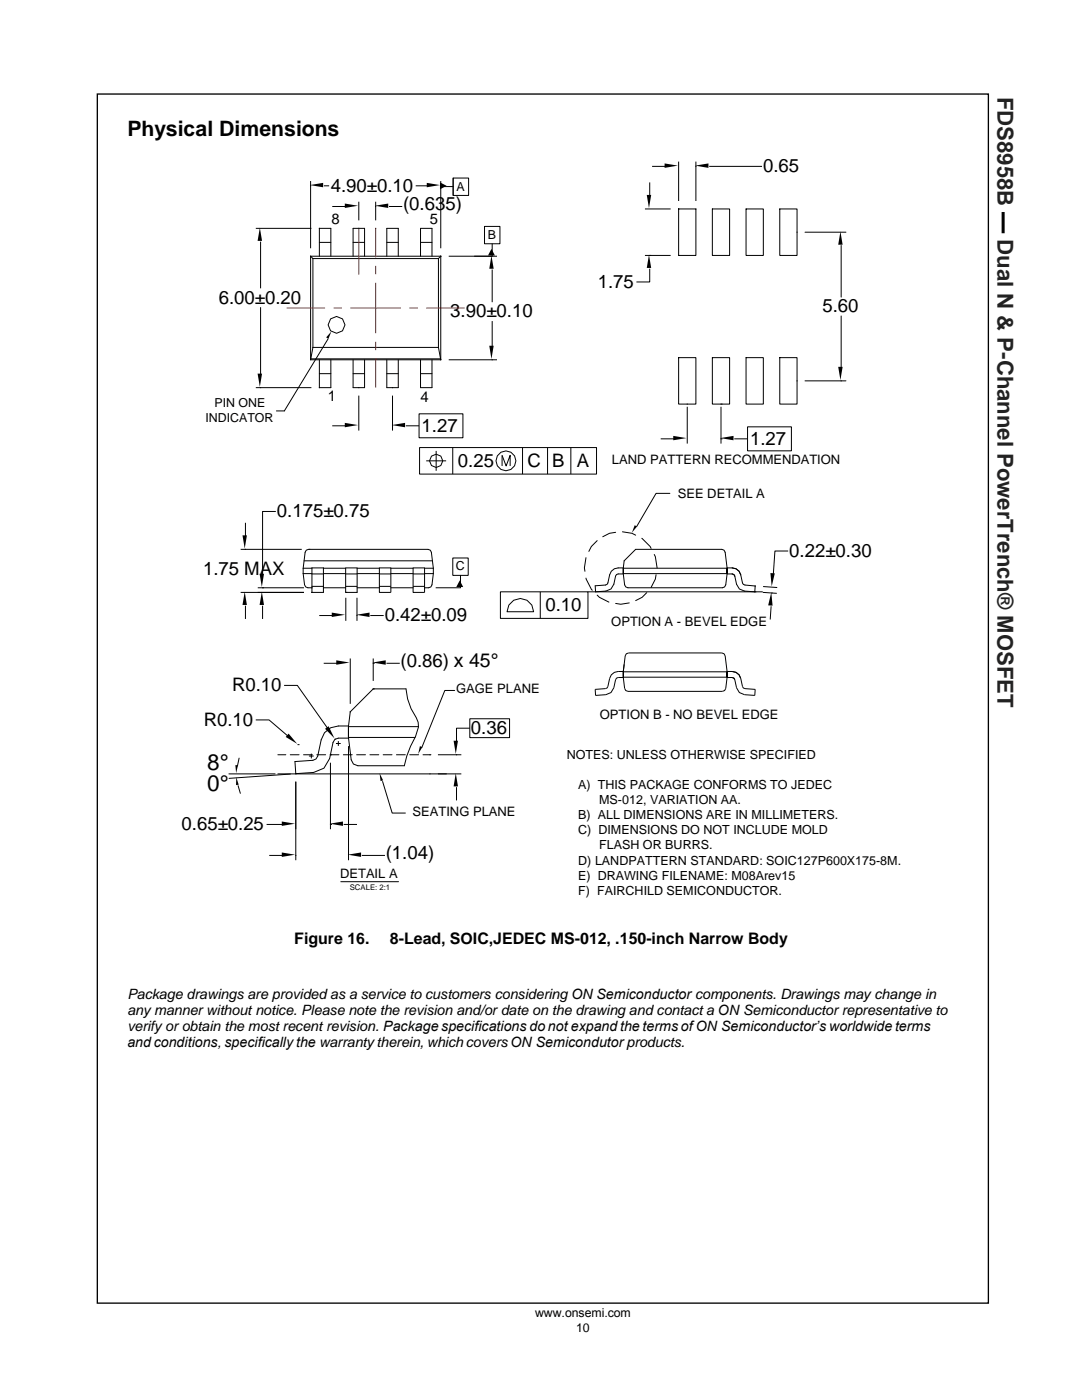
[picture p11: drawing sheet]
<svg xmlns="http://www.w3.org/2000/svg" width="216mm" height="279mm" viewBox="0 0 216 279" stroke-linecap="round" stroke-linejoin="round" font-family="sans-serif">
<path d="M19.4 18.8h177.8v241.3h-177.8z" fill="none" stroke="#000" stroke-width=".26"/>
<g fill="#fff">
<path d="M19 263.9h12.8v2.8h-12.8z" fill-rule="evenodd"/>
<path d="M198.1 19.3h5.1v21.9h-5.1z" fill-rule="evenodd"/>
<path d="M198.1 47.8h5.1v93.4h-5.1z" fill-rule="evenodd"/>
<path d="M77.8 185.4h79.4v3.8h-79.4z" fill-rule="evenodd"/>
</g>
<g fill="none" stroke="#000" stroke-width=".2">
<path d="M62 36.1v13.4M62 37.1h.1M64.6 37.1h1.1M82.9 37.1h2.4M87.9 37.2h2.5M87.9 36.1v13.4M90.4 35.5v3.5M90.4 35.5h3.1v3.5h-3.1zM129.6 36.4v2.7M130.1 33.2h2.7M135.4 32.3v7.8M138.9 32.3v7.8"/>
<path d="M138.9 33.2h.1M141.5 33.2h10.6M51 45.6h11.1M52 48.2v9.3M62 51.1l.4 .5M62 51.1h26M62 51.1v20.7M62.4 51.6v17.8M62.4 51.6h25.1M63.7 48.4h2.3M63.7 51.1v-5.5h2.3v5.5M66.3 41.2h2.7"/>
<path d="M70.5 48.4h2.2M70.5 51.1v-5.5h2.2v5.5M71.6 40.3v3.7M75 45.6h.1M75 40.3v3.7M75 41.2h.1M77.2 48.4h2.3M77.2 51.1v-5.5h2.3v5.5M77.6 41.2h2.7M83.9 48.4h2.3M83.9 51.1v-5.5h2.3v5.5M87.5 51.6v17.8"/>
<path d="M87.9 51.1v20.7M87.9 51.1l-.4 .5M89.5 51.1h9.7M96.7 45.2h3.1v3.4h-3.1zM98.2 48.7v2.4M98.2 53.8v6.5M128.7 41.7h5.1M128.7 51h5.1M129.6 53.6v2.7h-2.6M129.6 51h.1M135.4 41.7h3.5v9.3h-3.5zM135.4 41.7h.1"/>
<path d="M135.4 51h.1M138.9 41.7h.1M142.1 41.7h3.5v9.3h-3.5zM148.9 41.7h3.4v9.3h-3.4zM155.6 41.7h3.4v9.3h-3.4zM159 46.3h.1M160.6 46.3h8.2M167.8 49v10.3M51 77.4h11.1M52 61.3v13.4M62 71.8h26M62 71.6h25.9"/>
<path d="M62.4 69.3l-.4 2.5M62.4 69.3h25.1M63.7 74.6h2.3M63.7 71.8v5.6h2.3v-5.6M65.5 67.6l-8.8 14.4h-1.5M70.5 74.6h2.2M70.5 71.8v5.6h2.2v-5.6M71.6 79v6.9M77.2 74.6h2.3M77.2 71.8v5.6h2.3v-5.6M78.3 79v6.9M83.9 74.6h2.3"/>
<path d="M83.9 71.8v5.6h2.3v-5.6M87.5 69.3l.4 2.5M89.5 71.8h9.7M98.2 64.1v5M135.4 71.4h3.5v9.2h-3.5zM142.1 71.4h3.5v9.2h-3.5zM148.9 71.4h3.4v9.2h-3.4zM155.6 71.4h3.4v9.2h-3.4zM159 76h.1M160.6 76h8.2M167.8 63.1v10.3M66.3 85h2.7"/>
<path d="M78.3 85h.1M81 85h2.6M83.6 82.6h8.8v4.8h-8.8zM83.7 89.3h35.3v5.3h-35.3zM85 92h4M87 90v4M90.3 89.3v5.3M100.2 93v-2.1l.8 2.1 .8-2.1v2.1M104.3 89.3v5.3M109.3 89.3v5.3M113.9 89.3v5.3M131.8 87.6h2.7"/>
<path d="M133.7 98.5h-2.8l-3.9 6.6M137.1 81.2v7.3M137.1 80.6h.1M143.9 80.6h.1M143.9 87.6h.1M143.9 81.2v7.3M146.5 87.6h2.7M149.2 85.2h8.7v4.8h-8.7zM48 109.6h12.2M48 118.2h12.7M49 104.3v2.7M51.4 117.3h9.3"/>
<path d="M52.4 117.3h.1M55 102.1h-2.6v12.6M60.5 114.5l.3 2.2 .2 .4 .4 .2h.9M60.5 113.4l.4-3.2 .2-.4 .5-.2h23.8l.5 .2 .2 .4 .4 3.2M60.5 114.5h1.7M60.5 113.4h1.7M60.5 113.4v1.1M60.7 111.9h25.6M62.2 113.3h2.3v4.9h-2.3zM62.2 117h2.3M62.2 114.5h2.3M64.5 114.5h4.5"/>
<path d="M64.5 113.4h4.5M64.5 117.3h4.5M69 113.3h2.3v4.9h-2.3zM69 117h2.3M69 114.5h2.3M69 118.2h.1M69 119.3v4.6M71.2 118.2h.1M71.2 119.3v4.6M71.3 117.3h4.4M71.3 114.5h4.4M71.3 113.4h4.4"/>
<path d="M75.7 113.3h2.3v4.9h-2.3zM75.7 117h2.3M75.7 114.5h2.3M78 114.5h4.4M78 113.4h4.4M78 117.3h4.4M82.4 113.3h2.3v4.9h-2.3zM82.4 117h2.3M82.4 114.5h2.3M84.7 114.5h1.8M84.7 113.4h1.8M86.5 114.5l-.3 2.2-.2 .4-.5 .2h-.8"/>
<path d="M86.5 113.4v1.1M90.3 111.4h3.1v3.4h-3.1zM91.9 114.8v2.5h-5M99.8 118.1h17.5v5.3h-17.5zM107.8 118.1v5.3M116.9 111.3l-.3 2 .1 .7M116.9 115.4l1.3 2.4M117.3 118.1h34.8M119.2 107.9l-1.2 1.2-.5 .9M119.2 118.8l.4 .4 1.9 1M122.8 106.2l-1.2 .2-1.3 .7M124.2 106.1l1.9 .3 .7 .4"/>
<path d="M124.4 114.5h20.7l-.3 2.2-.2 .4-.5 .2h-18.8l-.4-.2-.3-.4zM124.4 113.3a2.1 2.1 0 0 0-2.8 1.4l-.5 1.9-2.3 .3v1.2l2.1-.1 1-.5 .6-.9 .5-1.9 1.4-.2M124.5 111.9l2.3-2.3h17.2l.5 .2 .2 .4 .4 3.2h-20.7v1.1zM128.1 107.4l1.6 1.7 .2 .3M129.1 118.3l-1 .9-1.3 .7M130.5 110.7l.3 .4 .3 2.2M130.9 114.7l-.1 .9-.9 1.6M145.1 113.3l1.8 .2 .6 .5 .8 2.6 2.4 .4M145.1 114.5l1.3 .2 .6 1.9 .5 .9 1.1 .5 2 .1M145.1 113.4v1.1M150.6 118.1h.1M150.7 117l-.1 1.1"/>
<path d="M150.7 117h.1M152.2 118.2l2.8 .2M152.3 117.1l2.8 .2M154 118.3h.1M157.3 110h-2.7l-.3 4.5M49 120.9v2.6M52.4 120.9v2.6M56.7 136.8h2.6l6.1 8.5M63.7 122.8h2.6M64.6 132.4h2.6M69.9 131.4v9.1M71.2 122.8h.1"/>
<path d="M73.9 122.8h2.7M74.5 137.5l-4.6 4.6M74.5 137.5h6.5l.3 2 .7 1.9 1.4 2.8 .1 .9-.6 1.9-1 1.9-.7 2-.5 1.9h-9.3l-.9-.3-.4-.9-.6-4.4M74.5 137.5h.1M74.5 132.4h.1M74.5 131.4v4.5M77.1 132.4h2.7M90.7 137.8h-1.9l-4.6 11.4M101.5 120.8a2.65 2.65 0 0 1 3-1.3 2.65 2.65 0 0 1 2 2.6h-5.3zM124.4 135.1h20.7l-.3 2.3-.2 .4-.5 .2h-18.8l-.4-.2-.3-.4zM124.4 134.1l.4-3.2 .2-.4 .4-.2h18.6l.5 .2 .2 .4 .4 3.2M124.4 134.1h20.7"/>
<path d="M124.4 134a2.11 2.11 0 0 0-2.8 1.4l-.5 1.9-2.3 .3v1.2l2.1-.2 1-.4 .6-.9 .5-2 1.4-.1M124.5 132.6l-.1 2.5v-1M125.6 120.3l-1.7 .3-1.1-.2M145.1 134a2.11 2.11 0 0 1 2.7 1.4l.5 1.9 2.4 .3-.1 1.2-2-.2-1.1-.4-.5-.9-.6-2-1.3-.1M145.1 134.1v1M153.9 121l-.2 2.6M45.7 154.4h9.2M47.5 156.8l.5 1.5M47.7 151.3l-.3 1.6M51 143.7h2.7l3.7 3.2M55.4 150.6h1.6M55.4 154.4h36.7"/>
<path d="M57.9 150.6h1.8M57.9 154.5l-12.2 .8M59 156v15.7M59 154.4h.1M59.5 148.6h.1M60.6 150.6h1.7M61.6 150.9h1M62.1 150.4v1M63.2 150.6h1.8M65.9 150.6h1.7M65.9 150.6h.1M65.9 152.2v13.3"/>
<path d="M66.9 147.5h.1M67 148.4h1M67.5 147.9v1M68.5 150.6h1.8M69.5 147.2v-2.2v2.2M69.5 147.2h13.3M69.5 148.9v22.8M69.5 144.9h-2l-1.5 .3-1.2 1-.7 1.5-.7 3.2-.3 .6-.7 .2-3.5 .3 .1 2.4M69.5 147.3h-2l-.7 .2-.3 .7-.7 3.2-1.2 1.9-2 .9-3.6 .2M69.9 142.1h.1M69.9 142.1l-.4 2.9h14M71.2 150.6h1.7"/>
<path d="M73.8 150.6h1.8M76.3 156l2 6.3h2.6M76.5 150.6h1.7M79.1 150.6h1.8M81.8 150.6h1.7M84.4 150.6h1.6M87.4 150.6h4.7M91.1 157.1v2.6M93.7 145.3h-2.6v2.7M93.7 143.4h8v3.8h-8zM53.2 164.5h3.2M53.7 170.7h2.7"/>
<path d="M59 170.7h.1M65.9 164.5h.1M68 176h11.5M68.6 164.5h2.6M72.2 170.7h4.6"/>
<circle cx="67.2" cy="64.8" r="1.68"/>
<circle cx="87" cy="92" r="1.32"/>
<circle cx="101" cy="92" r="1.99"/>
</g>
<g fill="#000">
<path d="M61.8 36.9l2.7-.4v.9zM85.2 36.5l2.6 .4-2.6 .5zM87.8 36.4l1.3 .7-1.3 .7zM129.1 38.9h.8l-.4 2.7zM132.6 32.6l2.7 .5-2.7 .4zM138.7 33.1l2.7-.5v.9zM51.8 45.4l.5 2.7h-.9zM68.8 40.6l2.6 .5-2.6 .4zM74.8 41.1l2.7-.5v.9zM98.1 49.7l.7 1.3h-1.4zM98.1 51l.4 2.6h-.9zM129.5 50.8l.4 2.7h-.8z"/>
<path d="M167.7 46.2l.4 2.6h-.8zM51.4 74.6h.9l-.5 2.6zM66.1 66.1l-.6 1.5-.4-.3zM97.6 69h.9l-.4 2.7zM167.3 73.2h.8l-.4 2.7zM68.8 84.4l2.6 .4-2.6 .5zM78.2 84.8l2.6-.4v.9zM134.3 87l2.7 .4-2.7 .5zM143.7 87.4l2.7-.4v.9zM48.4 106.8h.9l-.5 2.7zM51.8 114.5h.9l-.5 2.7zM91.7 115.8l.7 1.4h-1.4z"/>
<path d="M126.6 104.8l.5 .3-1 1.2zM153.7 114.4h.9l-.6 2.6zM48.8 118.1l.5 2.6h-.9zM52.2 118.1l.5 2.6h-.9zM66.2 122.3l2.7 .4-2.7 .4zM67.1 131.8l2.6 .4-2.6 .5zM71.1 122.7l2.6-.4v.8zM74.3 132.2l2.7-.4v.9zM153.9 118.2l.3 2.7-.9-.1zM47.1 155.1l.5 1.5-.5 .1zM47 152.7h.5l-.4 1.6zM57.6 146.4l1.7 2.1-2.3-1.4z"/>
<path d="M64.9 145.4l.7-.5 1.1 2.5zM75.7 154.3l.7 1.4-.5 .2zM83.8 148.9l.5 .2-.9 1.4zM90.9 154.3l.5 2.6h-.9zM90.5 147.8h.9l-.5 2.7zM56.2 163.9l2.7 .5-2.7 .4zM56.2 170.1l2.7 .5-2.7 .4zM65.8 164.4l2.6-.5v.9zM69.4 170.6l2.6-.5v.9z"/>
</g>
<path d="M71.6 45.6v9.2M75 45.6v5.8M75 53.1v1.6M75 56.4v10.1M57.2 61.5h7.7M66.6 61.5h1.6M69.9 61.5h10.1M75 68.2v1.7M75 71.6v5.8M81.7 61.5h1.7M85 61.5h7.7" fill="none" stroke="#f00" stroke-width=".2"/>
<g font-size="4.5">
<text x="41.4" y="153.6">8°</text>
<text x="41.3" y="157.9">0°</text>
</g>
<text font-size="4.4" fill="#222" x="199" y="19.3" transform="rotate(90 199 19.3)">FDS8958B</text>
<g font-size="4.2">
<text x="25.4" y="27.2">Physical Dimensions</text>
<text x="199" y="42.3" transform="rotate(90 199 42.3)">— Dual N &amp; P-Channel PowerTrench® MOSFET</text>
</g>
<g font-size="3.7">
<text x="152.3" y="34.4">0.65</text>
<text x="66" y="38.2">4.90±0.10</text>
<text x="80.4" y="42">(0.635)</text>
<text x="119.3" y="57.4">1.75</text>
<text x="43.6" y="60.6">6.00±0.20</text>
<text x="89.9" y="63.4">3.90±0.10</text>
<text x="164.1" y="62.3">5.60</text>
<text x="84.1" y="86.2">1.27</text>
<text x="149.7" y="88.8">1.27</text>
<text x="91.4" y="93.1">0.25</text>
<text x="105.3" y="93.1">C B A</text>
<text x="55.3" y="103.2">0.175±0.75</text>
<text x="157.5" y="111.1">0.22±0.30</text>
<text x="40.5" y="114.8">1.75 MAX</text>
<text x="76.8" y="124">0.42±0.09</text>
<text x="108.8" y="121.9">0.10</text>
<text x="46.3" y="137.9">R0.10</text>
<text x="79.9" y="133.2">(0.86) x 45°</text>
<text x="40.7" y="144.8">R0.10</text>
<text x="94" y="146.5">0.36</text>
<text x="36.2" y="165.7">0.65±0.25</text>
<text x="77" y="171.5">(1.04)</text>
</g>
<g font-size="3.2">
<text x="58.7" y="188.5">Figure 16.</text>
<text x="77.8" y="188.5">8-Lead, SOIC,JEDEC MS-012, .150-inch Narrow Body</text>
</g>
<g font-size="3">
<text x="66.1" y="44.8">8</text>
<text x="85.7" y="44.8">5</text>
<text x="65.4" y="80.1">1</text>
<text x="83.9" y="80.2">4</text>
</g>
<g font-size="2.8">
<text x="25.4" y="199.3">Package drawings are provided as a service to customers considering ON Semiconductor components. Drawings may change in</text>
<text x="25.4" y="202.5">any manner without notice. Please note the revision and/or date on the drawing and contact a ON Semiconductor representative to</text>
<text x="25.4" y="209">and conditions, specifically the warranty therein, which covers ON Semicondutorproducts.</text>
<text x="25.4" y="205.8">verify or obtain the most recent revision. Package specifications do not expand the terms ofON Semiconductor’s worldwide terms</text>
</g>
<g font-size="2.6">
<text x="122.1" y="92.6">LAND PATTERN RECOMMENDATION</text>
<text x="135.2" y="99.3">SEE DETAIL A</text>
<text x="122" y="125">OPTION A - BEVEL EDGE</text>
<text x="91" y="138.4">GAGE PLANE</text>
<text x="119.7" y="143.5">OPTION B - NO BEVEL EDGE</text>
<text x="82.3" y="162.9">SEATING PLANE</text>
<text x="67.8" y="175.3">DETAIL A</text>
</g>
<g font-size="2.5">
<text x="91.1" y="38">A</text>
<text x="97.3" y="47.7">B</text>
<text x="42.8" y="81.2">PIN ONE</text>
<text x="41" y="84.2">INDICATOR</text>
<text x="91" y="113.9">C</text>
<text x="113.1" y="151.5">NOTES: UNLESS OTHERWISE SPECIFIED</text>
<text x="115.4" y="157.5">A) THIS PACKAGE CONFORMS TO JEDEC</text>
<text x="119.6" y="160.5">MS-012, VARIATION AA.</text>
<text x="115.4" y="163.5">B) ALL DIMENSIONS ARE IN MILLIMETERS.</text>
<text x="115.4" y="166.5">C) DIMENSIONS DO NOT INCLUDE MOLD</text>
<text x="115.4" y="172.5">D) LANDPATTERN STANDARD: SOIC127P600X175-8M.</text>
<text x="119.6" y="169.5">FLASH OR BURRS.</text>
<text x="115.4" y="175.5">E) DRAWING FILENAME: M08Arev15</text>
<text x="115.4" y="178.6">F) FAIRCHILD SEMICONDUCTOR.</text>
<text x="106.8" y="262.8">www.onsemi.com</text>
<text x="115" y="265.8">10</text>
</g>
<text font-size="1.5" x="69.8" y="177.6">SCALE: 2:1</text>
</svg>
